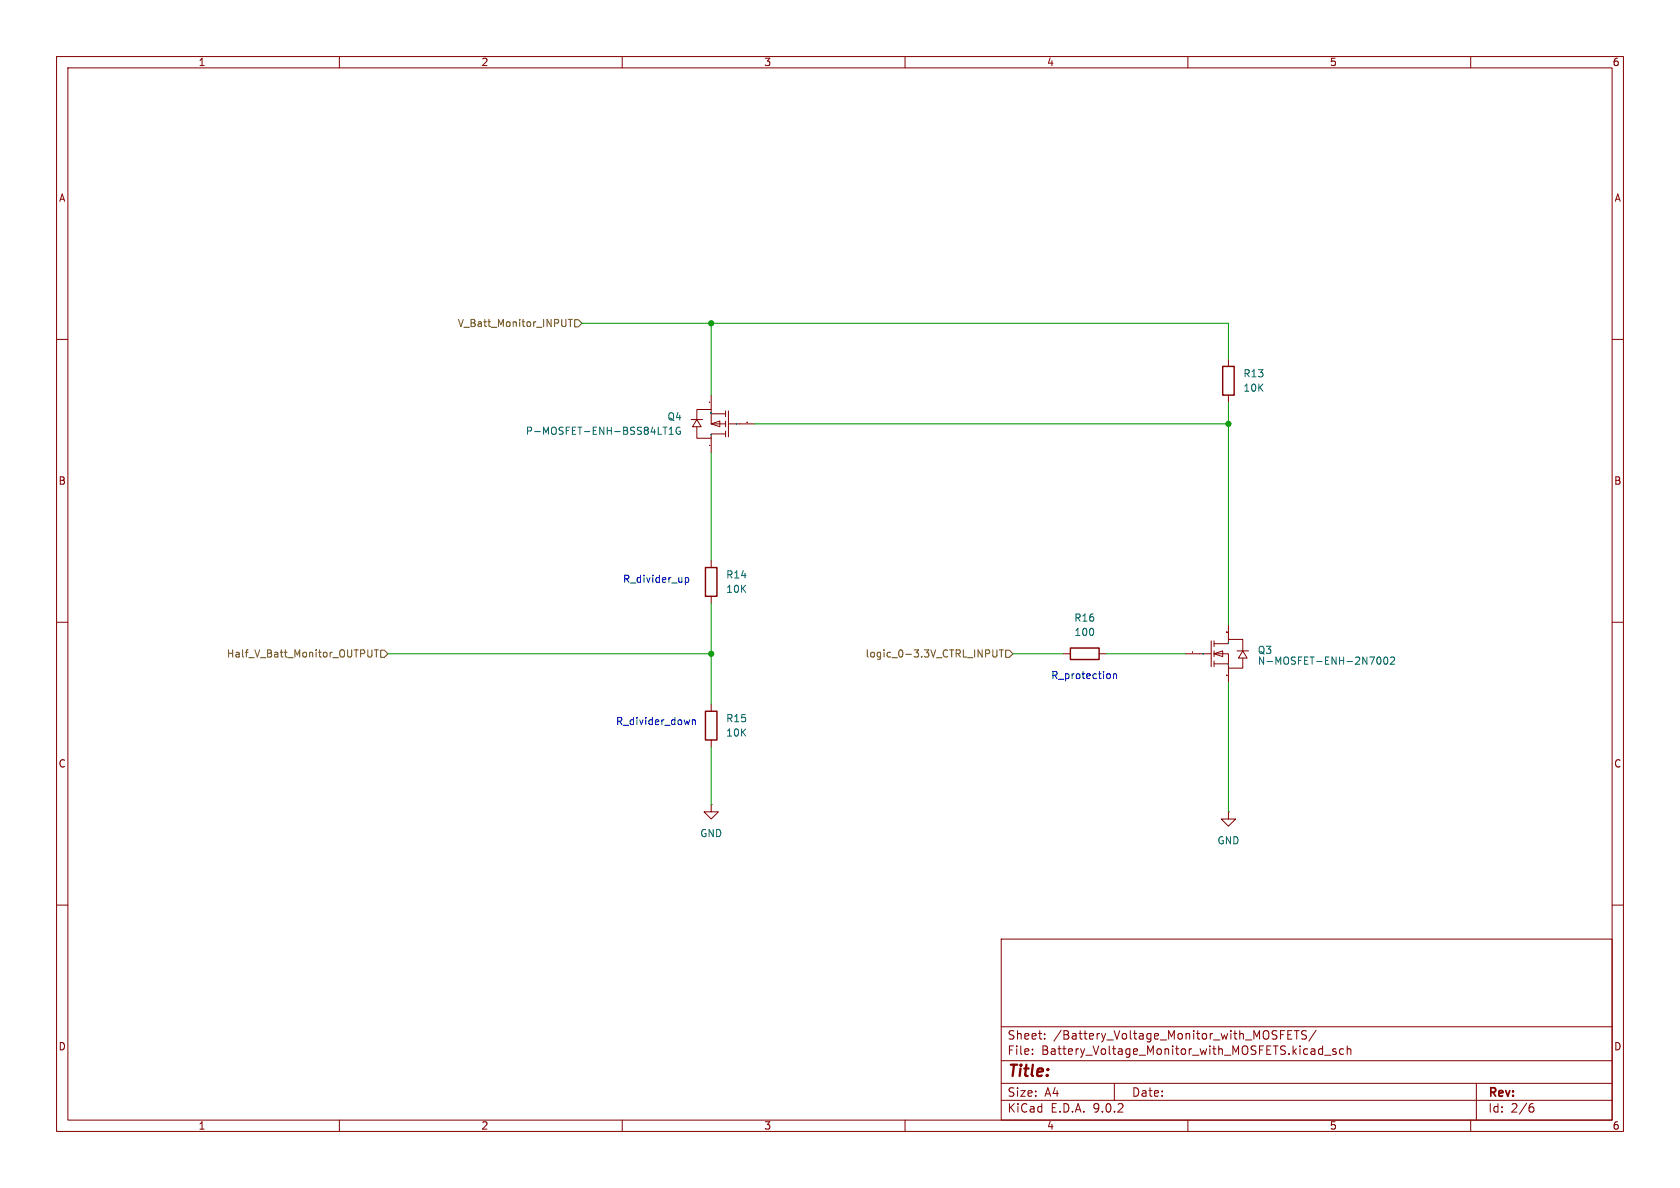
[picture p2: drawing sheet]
<svg xmlns="http://www.w3.org/2000/svg" width="297mm" height="210mm" viewBox="0 0 297 210" stroke-linecap="round" stroke-linejoin="round" font-family="sans-serif">
<g fill="none" stroke="#840000" stroke-width=".18">
<path d="M10 10h277v190h-277zM12 12h273v186h-273zM60 10v2M110 10v2M160 10v2M210 10v2M260 10v2M10 60h2M122.2 74.2h2M123.2 75.4v2.1h2.5v-.8h2.6M123.2 74.2v-1.8h2.5v2.5h2.6M123.2 74.2l.8 1.2h-1.6z"/>
<path d="M125.7 74.9l1.6-.5v1zM125.7 69.9v2.5M125.7 77.5v2.5M125.7 73.2h2.6M128.3 72.6v1.1M128.3 74.4v1M128.3 76.2v1M128.8 74.9h4.5M128.8 72.6v4.6M217.2 63.5v1.3M217.2 69.9v1.2M285 60h2"/>
<path d="M125.7 99.1v1.2M10 110h2M125.7 105.4v1.3M188 115.6h1.2M194.3 115.6h1.3M209.5 115.6h4.6M214.1 113.3v4.6M214.6 113.8h2.6v-.8h2.5v2.1M214.6 115.6l1.6-.5v1zM214.6 115.6h2.6v2.5h2.5v-1.8M214.6 113.3v1M214.6 115.1v1"/>
<path d="M214.6 116.8v1.1M214.6 117.3h2.6M217.2 110.5v2.5M217.2 118.1v2.6M218.7 115.1h2M219.7 115.1l.8 1.2h-1.6zM285 110h2M125.7 124.5v1.2M125.7 130.8v1.3M125.7 142.2v1.3h1.3l-1.3 1.3-1.2-1.3h1.2M125.7 142.2h.1M217.2 143.5v1.3h1.2l-1.2 1.3-1.3-1.3h1.3"/>
<path d="M217.2 143.5h.1M10 160h2M177 166h108v32h-108zM285 160h2M60 198v2M110 198v2M160 198v2M177 194.5h108M177 191.5h108M177 187.5h108M177 181.5h108M182.5 186.3v.1"/>
<path d="M182.5 185.5v.1M184.7 183.6v.1M184.7 182.8v.1M197 191.5v3M210 198v2M227.7 182.9h.5M228.4 182.2h-.7v1.5h.7M228.8 182.2h.9M229.2 182.2v1.5M231 182.3l-.6-.1-.2 .1v.5l.6 .3 .2 .3-.3 .3-.6-.1M232.7 182.1l-1.3 2M233.7 185.4l.1 .1"/>
<path d="M233.8 184.9v1.5M233.8 186.3l-.1 .1M234.2 186.5h1.1M236.2 185.5l-.4-.1-.2 .2 .1 .2 .5 .2v.3h-.6M237.5 185.5l-.4-.1-.3 .3v.4l.2 .2h.5M238.2 185.5l.2-.1 .3 .1 .1 .9M238.2 184.9v1.5M260 198v2M261 191.5v6.5M270.6 195.7h.4l.2 .3-.1 .5-.5 .1M271 195.1l-.4 .1"/>
</g>
<path d="M216.2 64.8h2v5.1h-2zM124.7 100.3h2v5.1h-2zM189.2 114.6h5.1v2h-5.1zM124.7 125.7h2v5.1h-2z" fill="none" stroke="#840000" stroke-width=".25"/>
<g fill="none" stroke="#006464" stroke-width=".18">
<path d="M117.2 75.5h.7M117.6 75.5v1.3M118.3 76.8h.7M118.3 75.9l.4-.4v1.3M120.2 75.6a.59 .59 0 0 0-.7 .5 .59 .59 0 0 0 .7 .6l.1-.5h-.2M125.7 76.9h.1M125.7 73h.1M125.7 76.8v.1M125.7 76.8h.1M130.2 74.9h.1M212.7 115.6h.1M212.7 115.5h.1"/>
<path d="M217.1 113.7h.1M217.1 117.5h.1M217.1 113.6v.1M217.2 113.6h.1M217.2 117.5h.1M243.5 116.3l.2-.2a.68 .68 0 0 1 .4 .7 .68 .68 0 0 1-.4 .6l-.2-.1-.1-.4zM244.7 116.3l.2-.2a.68 .68 0 0 1 .5 .7 .68 .68 0 0 1-.5 .6l-.2-.1-.1-.4zM245.8 116.3l.5-.2 .3 .4-.8 .9h.8"/>
</g>
<path d="M125.4 71.1h.1M125.4 78.7h.1M125.5 78.7h.1M125.5 71.1h.1M132.1 74.7h.1M132.1 74.6v.1M210.8 115.3h.1M216.9 111.8h.1M216.9 119.4h.1" fill="none" stroke="#a90000" stroke-width=".18"/>
<path d="M100 56.5v1l-.2 .2M100.5 56.5h.7M100.8 56.5v1.2M101.6 56.5h.6l.7 .7-.7 .6h-.6zM65.7 114.9v1.1l-.2 .1h-.4M66.2 114.9h.7M66.5 114.9v1.2M67.3 114.9h.6l.7 .7-.7 .6h-.6zM175.5 114.9v1l.3 .2h.3l.1-.2v-1M176.7 114.9h.7M177 114.9v1.2M177.8 114.9h.6l.7 .7-.7 .6h-.6z" fill="none" stroke="#725600" stroke-width=".18"/>
<path d="M102.9 57.2h114.3v6.3M125.7 57.2v12.7M133.3 74.9h83.9M217.2 71.1v39.4M125.7 80v19.1M68.6 115.6h57.1M125.7 106.7v17.8M179.1 115.6h8.9M195.6 115.6h13.9M125.7 132.1v10.1M217.2 120.7v22.8" fill="none" stroke="#009600" stroke-width=".18"/>
<path d="M121.2 102.1v1.3M121.2 102.2l.3-.1 .3 .2-.2 .6h-.4M196.2 119.2v.6M196.8 119.1v.9M196.8 119.2l.2-.1 .3 .1 .1 .8M122.4 127.2v.9M122.4 127.4l.2-.2 .3 .1v.8" fill="none" stroke="#0000c2" stroke-width=".18"/>
<g fill="#009600" stroke="#009600" stroke-width=".18">
<circle cx="125.7" cy="57.2" r=".46"/>
<circle cx="125.7" cy="115.6" r=".46"/>
<circle cx="217.2" cy="74.9" r=".46"/>
</g>
<text font-size="2.8" fill="#840000" x="178" y="190.9">Title:</text>
<g font-size="2.1" fill="#840000">
<text x="178" y="184">Sheet:</text>
<text x="186.2" y="184">/Battery_Voltage_Monitor_with_MOSFETS/</text>
<text x="178" y="186.7">File:</text>
<text x="184.1" y="186.7">Battery_Voltage_Monitor_with_MOSFETS.kicad_sch</text>
<text x="178" y="196.9">KiCad</text>
<text x="178" y="194.1">Size:</text>
<text x="184.7" y="194.1">A4</text>
<text x="185.7" y="196.9">E.D.A.</text>
<text x="193.3" y="196.9">9.0.2</text>
<text x="200" y="194.1">Date:</text>
<text x="263" y="194.3">Rev:</text>
<text x="263" y="196.9">Id:</text>
<text x="267.1" y="196.9">2/6</text>
</g>
<g font-size="1.8" fill="#840000">
<text x="35" y="11.9">1</text>
<text x="85" y="11.9">2</text>
<text x="135" y="11.9">3</text>
<text x="185" y="11.9">4</text>
<text x="235" y="11.9">5</text>
<text x="285" y="11.9">6</text>
<text x="10.3" y="35.9">A</text>
<text x="285.3" y="35.9">A</text>
<text x="10.3" y="85.9">B</text>
<text x="285.3" y="85.9">B</text>
<text x="10.3" y="135.9">C</text>
<text x="285.3" y="135.9">C</text>
<text x="10.3" y="185.9">D</text>
<text x="285.3" y="185.9">D</text>
<text x="35" y="199.9">1</text>
<text x="85" y="199.9">2</text>
<text x="135" y="199.9">3</text>
<text x="185" y="199.9">4</text>
<text x="235" y="199.9">5</text>
<text x="285" y="199.9">6</text>
</g>
<g font-size="1.8" fill="#725600">
<text x="80.8" y="58">V_Batt_Monitor_INPUT</text>
<text x="40" y="116.4">Half_V_Batt_Monitor_OUTPUT</text>
<text x="152.9" y="116.4">logic_0-3.3V_CTRL_INPUT</text>
</g>
<g font-size="1.8" fill="#006464">
<text x="219.7" y="66.9">R13</text>
<text x="219.7" y="69.4">10K</text>
<text x="92.9" y="77.1">P-MOSFET-ENH-BSS84LT1G</text>
<text x="117.9" y="74.5">Q4</text>
<text x="128.3" y="102.5">R14</text>
<text x="128.3" y="105">10K</text>
<text x="189.8" y="110.1">R16</text>
<text x="189.9" y="112.6">100</text>
<text x="222.3" y="117.7">N-MOSFET-ENH-2N7002</text>
<text x="222.3" y="115.8">Q3</text>
<text x="128.3" y="127.9">R15</text>
<text x="128.3" y="130.4">10K</text>
<text x="123.7" y="148.2">GND</text>
<text x="215.1" y="149.5">GND</text>
</g>
<g font-size="1.8" fill="#0000c2">
<text x="110" y="103.2">R_divider_up</text>
<text x="185.7" y="120.2">R_protection</text>
<text x="108.8" y="128.4">R_divider_down</text>
</g>
</svg>
